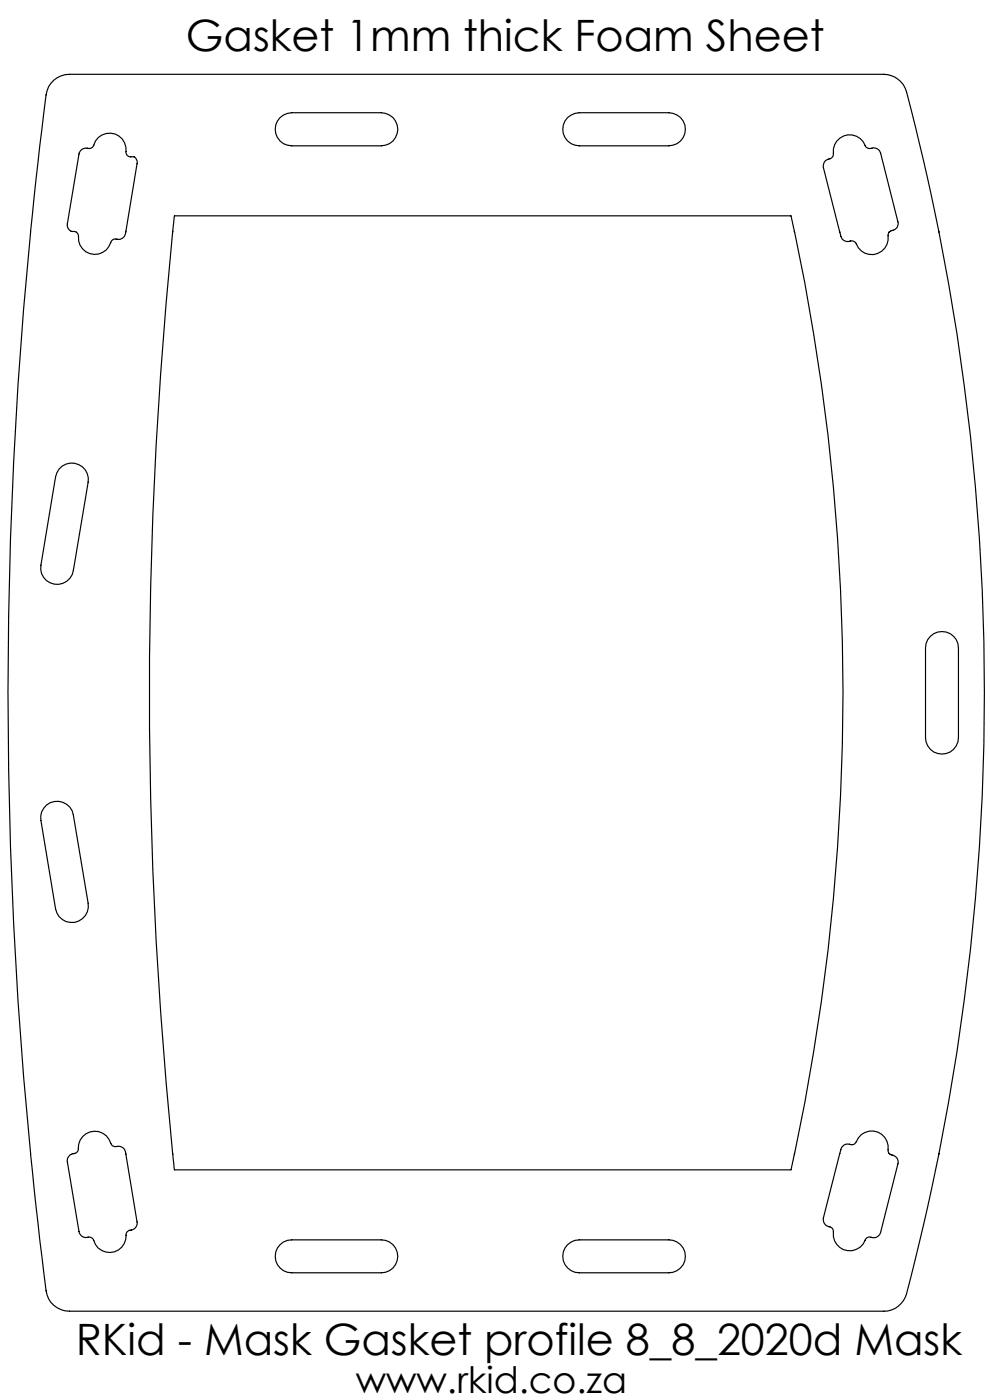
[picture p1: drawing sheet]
<svg xmlns="http://www.w3.org/2000/svg" width="210mm" height="297mm" viewBox="0 0 210 297" stroke-linecap="round" stroke-linejoin="round" font-family="sans-serif">
<g fill="none" stroke="#000" stroke-width=".25">
<path d="M11.4 17a5.1 5.1 0 0 1 3.3-1.2h172.8a5.1 5.1 0 0 1 4.8 3.7 498.8 498.8 0 0 1-.3 255.7 5 5 0 0 1-4.5 3h-172.8a5 5 0 0 1-4.9-4.4l-1.8-14.4a990.2 990.2 0 0 1 2-240.1l.3-.9zM17.1 31.9a2.16 2.16 0 0 1 2-.4l.6-.4a3.6 3.6 0 0 1 4.3-2.8 3.6 3.6 0 0 1 2.8 4.3l.2 .3 .3 .3 1.2 .1a1.45 1.45 0 0 1 .6 1.4l-2.4 14.4a1.76 1.76 0 0 1-2.4 1.6l-.5 .3a4.3 4.3 0 0 1-3.8 3 3.7 3.7 0 0 1-3.4-4.2l-.4-.6-.6-.1a1.32 1.32 0 0 1-1.3-1.6l2.5-14.8zM59.4 24.9l.7-.5 .9-.3 .9-.2h19a3.5 3.5 0 0 1 3.5 3.5 3.5 3.5 0 0 1-3.5 3.5h-19a3.5 3.5 0 0 1-3.3-2.1 3.5 3.5 0 0 1 .8-3.9zM120.4 24.9l1.6-.8 .9-.2h19a3.5 3.5 0 0 1 3.5 3.5 3.5 3.5 0 0 1-3.5 3.5h-19a3.5 3.5 0 0 1-3.3-2.1 3.5 3.5 0 0 1 .8-3.9zM177.5 29.9a3.6 3.6 0 0 1 6.2 1.3 1.35 1.35 0 0 0 1.5 .2l1.1 .3 .5 .8 3.7 14.6a1.82 1.82 0 0 1-1.6 1.9 .91 .91 0 0 0-.5 1 3.6 3.6 0 0 1-2.8 4 3.6 3.6 0 0 1-4.2-2.6 1.35 1.35 0 0 0-1.5-.1l-.9-.3-.4-.3-.2-.6-3.7-14.5a1.61 1.61 0 0 1 1.5-2l.5-.5 .1-.3a3.8 3.8 0 0 1 .7-2.9zM37 45.8h130.8l.7 3.3a469.9 469.9 0 0 1-.7 199.1h-130.8l-.3-3.3a965.7 965.7 0 0 1 .3-199.1zM12.5 99.5a3.5 3.5 0 0 1 4.2-.9 3.5 3.5 0 0 1 2 3.7l-3.1 18.7a3.5 3.5 0 0 1-4 2.9 3.5 3.5 0 0 1-2.9-4l3.1-18.7zM197.3 135a3.5 3.5 0 0 1 3.9-.8 3.5 3.5 0 0 1 2.1 3.3v19a3.5 3.5 0 0 1-3.5 3.5 3.5 3.5 0 0 1-3.5-3.5v-19l.1-.9 .4-.9zM9.9 170.8a3.5 3.5 0 0 1 5.7 2.1l3.1 18.7a3.5 3.5 0 0 1-2.9 4.1 3.5 3.5 0 0 1-4-2.9l-3.1-18.7a3.4 3.4 0 0 1 1.2-3.3zM17.5 241.1a3.6 3.6 0 0 1 6.1 1.7 1.35 1.35 0 0 0 1.6 .4 1.58 1.58 0 0 1 1.5 1.7l2.4 14.3a1.55 1.55 0 0 1-1.7 1.8l-.6 .7a3.6 3.6 0 0 1-3 4 3.6 3.6 0 0 1-4.1-2.8 1.28 1.28 0 0 0-1.5-.4l-.8-.2-.4-.5-.2-.5-2.5-14.8a1.67 1.67 0 0 1 1.7-1.9l.3-.1 .3-.7a3.5 3.5 0 0 1 .9-2.7zM178.8 243.1a2.06 2.06 0 0 1 2-.3l.6-.3a3.6 3.6 0 0 1 3.2-2.5 3.6 3.6 0 0 1 3.5 2.1l.3 .9v.9a.96 .96 0 0 0 .7 1.1 1.53 1.53 0 0 1 1.4 1.9l-3.7 14.5a1.58 1.58 0 0 1-2.3 1l-.4 .1-.4 .3a3.6 3.6 0 0 1-4.3 2.4 3.6 3.6 0 0 1-2.7-4.2 1.29 1.29 0 0 0-1.2-.9l-.7-.6-.1-1.1 3.5-13.7a2.31 2.31 0 0 1 .6-1.6zM59.4 264.1l.7-.6 .9-.4 .9-.1h19a3.5 3.5 0 0 1 3.5 3.5 3.5 3.5 0 0 1-3.5 3.5h-19a3.5 3.5 0 0 1-3.3-2.1 3.5 3.5 0 0 1 .8-3.8z"/>
<path d="M120.4 264.1l.7-.6 .9-.4 .9-.1h19a3.5 3.5 0 0 1 3.5 3.5 3.5 3.5 0 0 1-3.5 3.5h-19a3.5 3.5 0 0 1-3.3-2.1 3.5 3.5 0 0 1 .8-3.8z"/>
</g>
<g font-size="9.2">
<text x="39.4" y="10.9">Gasket 1mm thick Foam Sheet</text>
<text x="16.1" y="287.5">RKid - Mask Gasket profile 8_8_2020d Mask</text>
</g>
<text font-size="7.8" x="75.5" y="295.5">www.rkid.co.za</text>
</svg>
